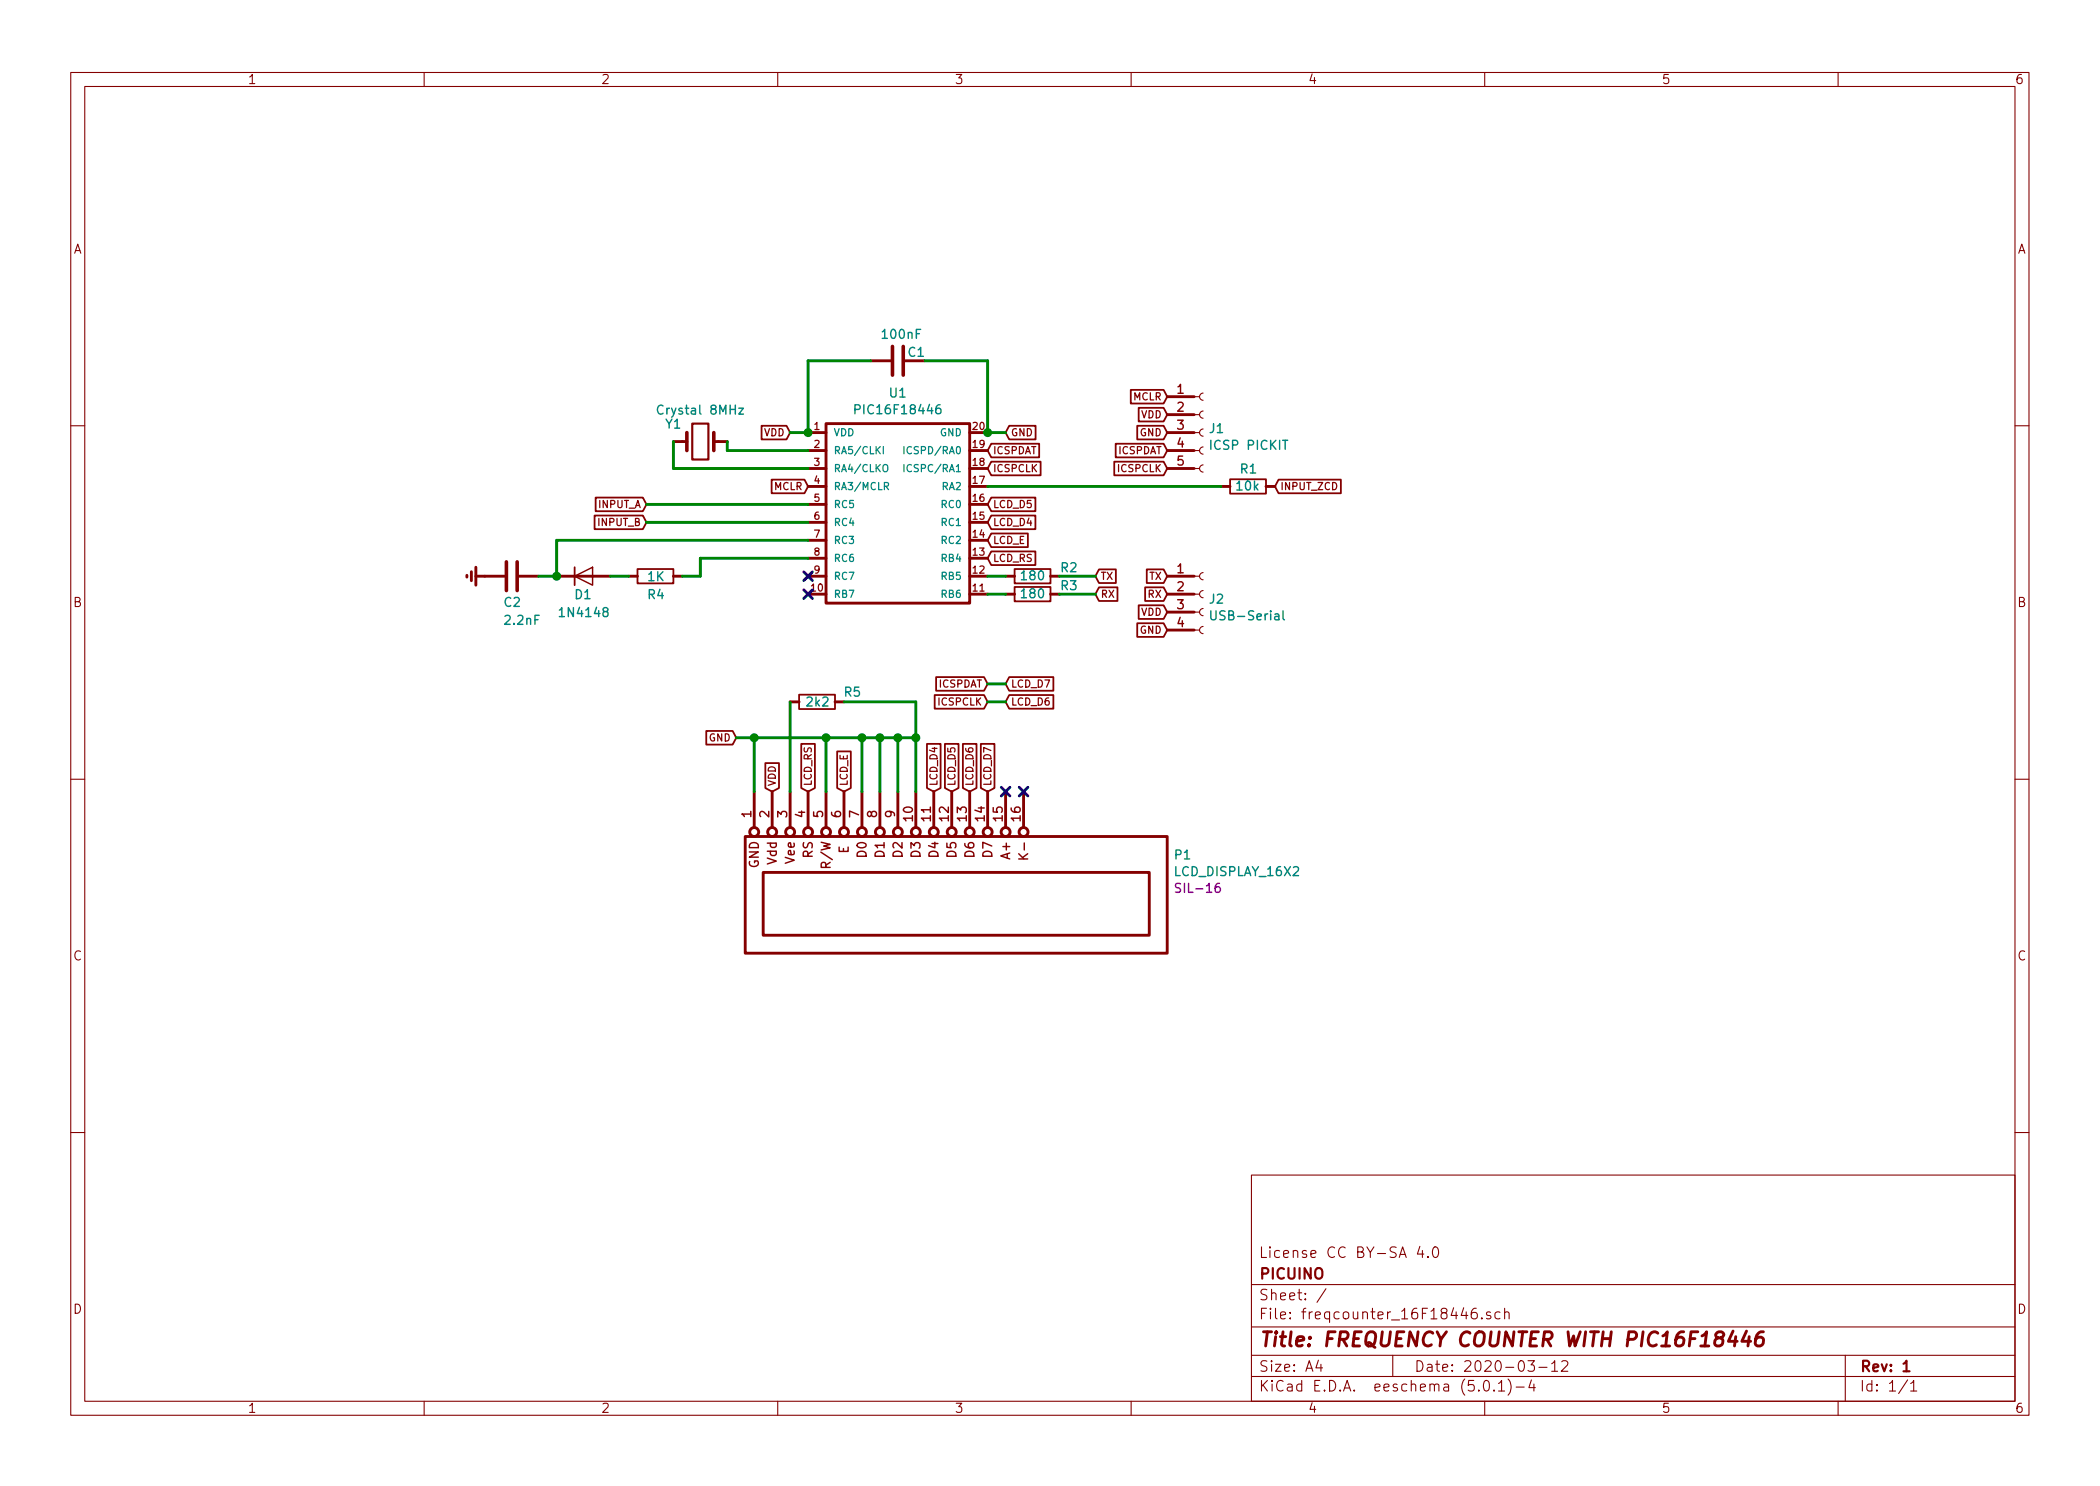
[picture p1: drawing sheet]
EESchema Schematic File Version 4
LIBS:freqcounter_16F18446-cache
EELAYER 26 0
EELAYER END
$Descr A4 11693 8268
encoding utf-8
Sheet 1 1
Title "FREQUENCY COUNTER WITH PIC16F18446"
Date "2020-03-12"
Rev "1"
Comp "PICUINO"
Comment1 "License CC BY-SA 4.0"
Comment2 ""
Comment3 ""
Comment4 ""
$EndDescr
Text GLabel 4500 2700 0    40   Input ~ 0
MCLR
Text GLabel 4400 2400 0    40   Input ~ 0
VDD
$Comp
L Device:Crystal Y1
U 1 1
P 3900 2450
F 0 "Y1" H 3750 2550 50  0000 C CNN
F 1 "Crystal 8MHz" H 3900 2628 50  0000 C CNN
F 2 "Crystal:Crystal_HC18-U_Vertical" H 3900 2450 50  0001 C CNN
F 3 "~" H 3900 2450 50  0001 C CNN
	1    3900 2450
	1    0    0    -1  
$EndComp
$Comp
L Device:C C1
U 1 1
P 5000 2000
F 0 "C1" V 4950 2050 50  0000 L CNN
F 1 "100nF" V 4850 1900 50  0000 L CNN
F 2 "Capacitor_SMD:C_0805_2012Metric_Pad1.15x1.40mm_HandSolder" H 5038 1850 50  0001 C CNN
F 3 "~" H 5000 2000 50  0001 C CNN
	1    5000 2000
	0    1    1    0   
$EndComp
$Comp
L Device:R R4
U 1 1
P 3650 3200
F 0 "R4" V 3750 3150 50  0000 L CNN
F 1 "1K" V 3650 3150 50  0000 L CNN
F 2 "Resistor_SMD:R_0805_2012Metric_Pad1.15x1.40mm_HandSolder" V 3580 3200 50  0001 C CNN
F 3 "~" H 3650 3200 50  0001 C CNN
	1    3650 3200
	0    1    1    0   
$EndComp
$Comp
L Device:C C2
U 1 1
P 2850 3200
F 0 "C2" V 2700 3150 50  0000 L CNN
F 1 "2.2nF" V 2600 3150 50  0000 L CNN
F 2 "Capacitor_SMD:C_0805_2012Metric_Pad1.15x1.40mm_HandSolder" H 2888 3050 50  0001 C CNN
F 3 "~" H 2850 3200 50  0001 C CNN
	1    2850 3200
	0    1    -1   0   
$EndComp
$Comp
L power:Earth #PWR01
U 1 1
P 2700 3200
F 0 "#PWR01" H 2700 2950 50  0001 C CNN
F 1 "Earth" H 2700 3050 50  0001 C CNN
F 2 "" H 2700 3200 50  0001 C CNN
F 3 "~" H 2700 3200 50  0001 C CNN
	1    2700 3200
	0    1    -1   0   
$EndComp
Text GLabel 7100 2700 2    40   Input ~ 0
INPUT_ZCD
$Comp
L PIC16F18446:PIC16F18446 U1
U 1 1
P 5000 2350
F 0 "U1" H 5000 2523 50  0000 C CNN
F 1 "PIC16F18446" H 5000 2430 50  0000 C CNN
F 2 "Package_SO:SOIC-20W_7.5x12.8mm_P1.27mm" H 5000 2350 50  0001 C CNN
F 3 "" H 5000 2350 50  0001 C CNN
	1    5000 2350
	1    0    0    -1  
$EndComp
Text GLabel 6500 2200 0    40   Input ~ 0
MCLR
Text GLabel 6500 2300 0    40   Input ~ 0
VDD
Text GLabel 6500 2400 0    40   Input ~ 0
GND
Text GLabel 3600 2800 0    40   Input ~ 0
INPUT_A
Text GLabel 3600 2900 0    40   Input ~ 0
INPUT_B
$Comp
L Diode:1N4148W D1
U 1 1
P 3250 3200
F 0 "D1" H 3300 3100 50  0000 R CNN
F 1 "1N4148" H 3400 3000 50  0000 R CNN
F 2 "Diode_SMD:D_SOD-123" H 3250 3025 50  0001 C CNN
F 3 "https://www.vishay.com/docs/85748/1n4148w.pdf" H 3250 3200 50  0001 C CNN
	1    3250 3200
	1    0    0    -1  
$EndComp
$Comp
L Device:R R2
U 1 1
P 5750 3200
F 0 "R2" V 5700 3350 50  0000 L CNN
F 1 "180" V 5745 3125 50  0000 L CNN
F 2 "Resistor_SMD:R_0805_2012Metric_Pad1.15x1.40mm_HandSolder" V 5680 3200 50  0001 C CNN
F 3 "~" H 5750 3200 50  0001 C CNN
	1    5750 3200
	0    1    1    0   
$EndComp
$Comp
L Device:R R3
U 1 1
P 5750 3300
F 0 "R3" V 5700 3450 50  0000 L CNN
F 1 "180" V 5745 3225 50  0000 L CNN
F 2 "Resistor_SMD:R_0805_2012Metric_Pad1.15x1.40mm_HandSolder" V 5680 3300 50  0001 C CNN
F 3 "~" H 5750 3300 50  0001 C CNN
	1    5750 3300
	0    1    1    0   
$EndComp
Wire Wire Line
	3500 3200 3400 3200
Wire Wire Line
	3000 3200 3100 3200
Wire Wire Line
	3750 2600 3750 2450
$Comp
L Connector:Conn_01x04_Female J2
U 1 1
P 6700 3300
F 0 "J2" H 6728 3275 50  0000 L CNN
F 1 "USB-Serial" H 6728 3182 50  0000 L CNN
F 2 "" H 6700 3300 50  0001 C CNN
F 3 "~" H 6700 3300 50  0001 C CNN
	1    6700 3300
	1    0    0    -1  
$EndComp
Text GLabel 5600 2400 2    40   Input ~ 0
GND
Text GLabel 6500 3500 0    40   Input ~ 0
GND
Text GLabel 6500 3400 0    40   Input ~ 0
VDD
$Comp
L Connector:Conn_01x05_Female J1
U 1 1
P 6700 2400
F 0 "J1" H 6728 2425 50  0000 L CNN
F 1 "ICSP PICKIT" H 6728 2332 50  0000 L CNN
F 2 "" H 6700 2400 50  0001 C CNN
F 3 "~" H 6700 2400 50  0001 C CNN
	1    6700 2400
	1    0    0    -1  
$EndComp
Wire Wire Line
	5600 2400 5500 2400
Wire Wire Line
	5500 2400 5500 2000
Wire Wire Line
	5500 2000 5150 2000
Connection ~ 5500 2400
Wire Wire Line
	4500 2400 4400 2400
Wire Wire Line
	4500 2400 4500 2000
Wire Wire Line
	4500 2000 4850 2000
Connection ~ 4500 2400
Wire Wire Line
	3100 3000 3100 3200
Connection ~ 3100 3200
Wire Wire Line
	3100 3000 4500 3000
Wire Wire Line
	4500 3100 3900 3100
Wire Wire Line
	3900 3100 3900 3200
Wire Wire Line
	3900 3200 3800 3200
Wire Wire Line
	3600 2800 4500 2800
Wire Wire Line
	4500 2900 3600 2900
Wire Wire Line
	5500 3200 5600 3200
Wire Wire Line
	5500 3300 5600 3300
Text GLabel 6100 3200 2    40   Input ~ 0
TX
Wire Wire Line
	6100 3200 5900 3200
Text GLabel 6100 3300 2    40   Input ~ 0
RX
Wire Wire Line
	6100 3300 5900 3300
Text GLabel 6500 3200 0    40   Input ~ 0
TX
Text GLabel 6500 3300 0    40   Input ~ 0
RX
Text GLabel 6500 2500 0    40   Input ~ 0
ICSPDAT
Text GLabel 6500 2600 0    40   Input ~ 0
ICSPCLK
Text GLabel 5500 2500 2    40   Input ~ 0
ICSPDAT
Text GLabel 5500 2600 2    40   Input ~ 0
ICSPCLK
$Comp
L LCD_DISPLAY_16X2:LCD_DISPLAY_16X2 P1
U 1 1
P 4200 4650
F 0 "P1" H 6533 4550 50  0000 L CNN
F 1 "LCD_DISPLAY_16X2" H 6533 4457 50  0000 L CNN
F 2 "SIL-16" H 6533 4364 50  0000 L CNN
F 3 "" H 4200 4650 50  0001 C CNN
	1    4200 4650
	1    0    0    -1  
$EndComp
Text GLabel 5500 3100 2    40   Input ~ 0
LCD_RS
Text GLabel 5500 3000 2    40   Input ~ 0
LCD_E
Text GLabel 4700 4400 1    40   Input ~ 0
LCD_E
Text GLabel 4500 4400 1    40   Input ~ 0
LCD_RS
Wire Wire Line
	4600 4400 4600 4100
Wire Wire Line
	4600 4100 4800 4100
Wire Wire Line
	4800 4100 4800 4400
Wire Wire Line
	4800 4100 4900 4100
Wire Wire Line
	4900 4100 4900 4400
Connection ~ 4800 4100
Wire Wire Line
	4900 4100 5000 4100
Wire Wire Line
	5000 4100 5000 4400
Connection ~ 4900 4100
Wire Wire Line
	5000 4100 5100 4100
Wire Wire Line
	5100 4100 5100 4400
Connection ~ 5000 4100
Text GLabel 4100 4100 0    40   Input ~ 0
GND
Connection ~ 4600 4100
Text GLabel 5500 2900 2    40   Input ~ 0
LCD_D4
Text GLabel 5500 2800 2    40   Input ~ 0
LCD_D5
Text GLabel 5600 3800 2    40   Input ~ 0
LCD_D7
Text GLabel 5600 3900 2    40   Input ~ 0
LCD_D6
Text GLabel 5200 4400 1    40   Input ~ 0
LCD_D4
Text GLabel 5300 4400 1    40   Input ~ 0
LCD_D5
Text GLabel 5500 4400 1    40   Input ~ 0
LCD_D7
Text GLabel 5400 4400 1    40   Input ~ 0
LCD_D6
Wire Wire Line
	4200 4100 4200 4400
Text GLabel 4300 4400 1    40   Input ~ 0
VDD
Wire Wire Line
	3750 2600 4500 2600
Wire Wire Line
	4050 2450 4050 2500
Wire Wire Line
	4050 2500 4500 2500
$Comp
L Device:R R1
U 1 1
P 6950 2700
F 0 "R1" V 6850 2650 50  0000 L CNN
F 1 "10k" V 6945 2625 50  0000 L CNN
F 2 "Resistor_SMD:R_0805_2012Metric_Pad1.15x1.40mm_HandSolder" V 6880 2700 50  0001 C CNN
F 3 "~" H 6950 2700 50  0001 C CNN
	1    6950 2700
	0    1    1    0   
$EndComp
Wire Wire Line
	5500 2700 6800 2700
Wire Wire Line
	4200 4100 4600 4100
$Comp
L Device:R R5
U 1 1
P 4550 3900
F 0 "R5" V 4600 3650 50  0000 L CNN
F 1 "2k2" V 4545 3825 50  0000 L CNN
F 2 "Resistor_SMD:R_0805_2012Metric_Pad1.15x1.40mm_HandSolder" V 4480 3900 50  0001 C CNN
F 3 "~" H 4550 3900 50  0001 C CNN
	1    4550 3900
	0    -1   -1   0   
$EndComp
Wire Wire Line
	4100 4100 4200 4100
Connection ~ 4200 4100
Wire Wire Line
	4400 3900 4400 4400
Wire Wire Line
	4700 3900 5100 3900
Wire Wire Line
	5100 3900 5100 4100
Connection ~ 5100 4100
Text GLabel 5500 3800 0    40   Input ~ 0
ICSPDAT
Text GLabel 5500 3900 0    40   Input ~ 0
ICSPCLK
Wire Wire Line
	5500 3800 5600 3800
Wire Wire Line
	5600 3900 5500 3900
NoConn ~ 4500 3300
NoConn ~ 4500 3200
NoConn ~ 5700 4400
NoConn ~ 5600 4400
$EndSCHEMATC
